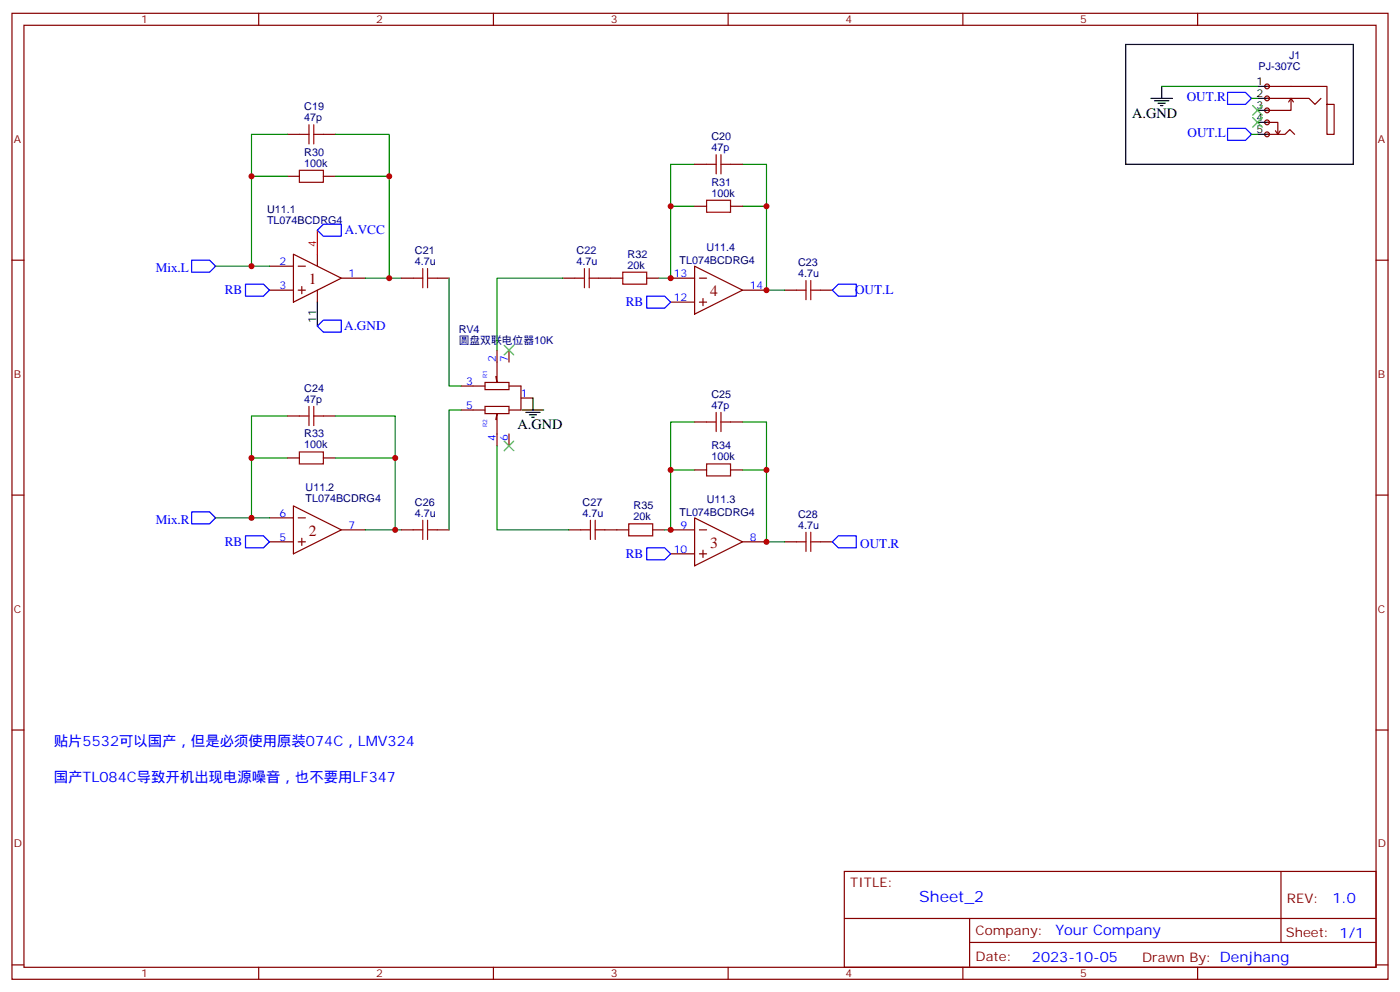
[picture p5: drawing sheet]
<svg xmlns="http://www.w3.org/2000/svg" width="412mm" height="292mm" viewBox="0 0 412 292" stroke-linecap="round" stroke-linejoin="round" font-family="sans-serif">
<g fill="none" stroke="#870000" stroke-width=".35">
<path d="M3.5 3.9h405.4v284.4h-405.4zM7.1 7.4h398.2v277.3h-398.2zM76.2 3.9v3.5M145.3 3.9v3.5M214.5 3.9v3.5M283.6 3.9v3.5M352.8 3.9v3.5M3.5 76.6h3.6M405.3 76.6h3.6M3.5 145.7h3.6M405.3 145.7h3.6M3.5 214.9h3.6"/>
<path d="M405.3 214.9h3.6M248.7 256.5h156.6v28.2h-156.6zM377.3 256.5v20.9M248.7 270.4h156.5M285.6 277.4h119.6M285.6 270.4v14.1M3.5 284h3.6M76.2 284.7v3.6M145.3 284.7v3.6M214.5 284.7v3.6M283.6 284.7v3.6M352.8 284.7v3.6"/>
<path d="M405.3 284h3.6"/>
</g>
<g fill="#f0f0f0" stroke="#870000" stroke-width=".35">
<circle cx="373.2" cy="39.5" r=".71"/>
<circle cx="373.2" cy="36" r=".71"/>
<circle cx="373.2" cy="32.5" r=".71"/>
<circle cx="373.2" cy="29" r=".71"/>
<circle cx="373.2" cy="25.4" r=".71"/>
</g>
<g fill="none" stroke="#000" stroke-width=".35">
<path d="M331.6 13.1h67v35.3h-67zM339 29h6.4M340.1 29.7h4.2M341.1 30.4h2.2M341.8 31.1h.7M342.2 25.4v3.6M370.4 25.4h3.5M370.4 29h3.5M370.4 32.5h3.5M370.4 36h3.5M370.4 39.5h3.5M93.5 88.9v7.1"/>
<path d="M157 117.2v3.5M153.8 120.7h6.4M154.9 121.4h4.2M155.9 122.1h2.1M156.6 122.8h.7"/>
</g>
<g fill="none" stroke="#870000" stroke-width=".35">
<path d="M84.7 39.5h3.5M95.2 39.5h3.6M373.2 29h12.4l1.7 1.7 1.8-1.7M373.2 39.5h5.3l1.4-1.4 1.5 1.4M373.2 36h3.2v3.5M373.2 25.4h17.7v5.3h2.1v8.8h-2.1v-8.8M375.7 38.5l.7 1M377.1 38.5l-.7 1M380.3 29v3.5h-7.1M380.3 29l.7 1M380.3 29l-.7 1M84.7 51.9h3.5"/>
<path d="M95.2 51.9h3.6M204.6 48.4h3.5M215.2 48.4h3.5M79.4 78.4h7M86.4 74.8l14.1 7.1-14.1 7zM87.8 78.4h2.2M93.5 74.8v3.6M204.6 78.4l14.1 7-14.1 7.1zM204.6 60.7h3.5M215.2 60.7h3.5M79.4 85.4h7M87.8 85.4h2.2"/>
<path d="M88.9 84.3v2.2M93.5 85.4v3.5M100.5 81.9h7.1M118.2 81.9h3.5M128.8 81.9h3.5M165.8 81.9h3.5M176.4 81.9h7M190.5 81.9h3.5M197.6 81.9h7M197.6 88.9h7M206 81.9h2.1M206 88.9h2.1"/>
<path d="M207.1 87.9v2.1M218.7 85.4h7.1M231.1 85.4h3.5M241.7 85.4h3.5M135.8 113.6h7.1M142.9 112.6h7v2.1h-7zM142.9 119.6h7v2.1h-7zM146.4 103v9.6l-.4-1.8M149.9 113.6h3.6v7.1h-3.6M149.9 103v3.6M153.5 117.2h3.5M84.7 134.8h3.5"/>
<path d="M84.7 122.4h3.5M95.2 134.8h3.6M95.2 122.4h3.6M135.8 120.7h7.1M146 123.5l.4-1.8v9.6M149.9 127.7v3.6M204.6 124.2h3.5M204.6 138.3h3.5M215.2 124.2h3.5M215.2 138.3h3.5M79.4 152.4h7M79.4 159.5h7"/>
<path d="M86.4 148.9l14.1 7.1-14.1 7zM87.8 152.4h2.2M87.8 159.5h2.2M88.9 158.4v2.1M100.5 156h7.1M118.2 156h3.5M128.8 156h3.5M167.6 156h3.5M178.2 156h7M192.3 156h3.5M197.6 156h7M204.6 152.4l14.1 7.1-14.1 7z"/>
<path d="M206 156h2.1M218.7 159.5h7.1M231.1 159.5h3.5M241.7 159.5h3.5M197.6 163h7M206 163h2.1M207.1 162v2.1"/>
</g>
<path d="M361.6 27.2h5.3l1.8 1.8-1.8 1.7h-5.3zM361.6 37.8h5.3l1.8 1.7-1.8 1.8h-5.3zM56.4 76.6h5.3l1.8 1.8-1.8 1.7h-5.3zM95.2 66h5.3v3.5h-5.3l-1.7-1.7zM72.3 83.6h5.3l1.8 1.8-1.8 1.8h-5.3zM93.5 96l1.7-1.8h5.3v3.6h-5.3zM190.5 87.2h5.3l1.8 1.7-1.8 1.8h-5.3zM246.9 83.6h5.3v3.6h-5.3l-1.7-1.8zM56.4 150.7h5.3l1.8 1.7-1.8 1.8h-5.3zM72.3 157.7h5.3l1.8 1.8-1.8 1.8h-5.3zM246.9 157.7h5.3v3.6h-5.3l-1.7-1.8zM190.5 161.3h5.3l1.8 1.7-1.8 1.8h-5.3z" fill="none" stroke="#00f" stroke-width=".35"/>
<g fill="none" stroke="#008700" stroke-width=".35">
<path d="M84.7 39.5h-10.6v12.4M98.8 39.5h15.9v12.4M342.2 25.4h28.2M368.7 29h1.7M368.7 39.5h1.7M84.7 51.9h-10.6v26.5h5.3M98.8 51.9h15.9v30M204.6 48.4h-7v33.5h-3.6M218.7 48.4h7.1v12.3M63.5 78.4h10.6M197.6 60.7h7M218.7 60.7h7.1v24.7h5.3"/>
<path d="M107.6 81.9h10.6M132.3 81.9v31.7h3.5M165.8 81.9h-19.4v21.1M84.7 134.8h-10.6v17.6h5.3M84.7 122.4h-10.6v12.4M98.8 134.8h17.6v21.2M98.8 122.4h17.6v12.4M135.8 120.7h-3.5v35.3M146.4 131.3v24.7h21.2M204.6 124.2h-7v14.1M204.6 138.3h-7v17.7h-1.8M218.7 124.2h7.1v14.1"/>
<path d="M218.7 138.3h7.1v21.2h5.3M63.5 152.4h10.6M107.6 156h10.6"/>
</g>
<path d="M369 31.1l2.8 2.8M369 34.6l2.8 2.8M371.8 31.1l-2.8 2.8M371.8 34.6l-2.8 2.8M148.5 101.6l2.8 2.9M151.3 101.6l-2.8 2.9M148.5 129.9l2.8 2.8M151.3 129.9l-2.8 2.8" fill="none" stroke="#3c3" stroke-width=".35"/>
<path d="M93.5 67.8v7" fill="none" stroke="#f00" stroke-width=".35"/>
<g fill="none" stroke="#a10000" stroke-width=".35">
<path d="M88.2 39.5h2.8M91 36.7v5.7M92.4 39.5h2.8M92.4 36.7v5.7M88.2 50.1h7v3.6h-7zM208.1 58.9h7.1v3.6h-7.1zM208.1 48.4h2.9M211 45.5v5.7M212.4 45.5v5.7M212.4 48.4h2.8M124.5 79.1v5.6M125.9 79.1v5.6"/>
<path d="M172.2 79.1v5.6M173.6 79.1v5.6M121.7 81.9h2.8M125.9 81.9h2.9M169.3 81.9h2.9M173.6 81.9h2.8M183.4 80.1h7.1v3.5h-7.1zM234.6 85.4h2.8M237.4 82.6v5.6M238.8 82.6v5.6M238.8 85.4h2.9M91 119.6v5.7"/>
<path d="M92.4 119.6v5.7M88.2 133h7v3.6h-7zM88.2 122.4h2.8M92.4 122.4h2.8M208.1 136.6h7.1v3.5h-7.1zM208.1 124.2h2.9M211 121.4v5.6M212.4 124.2h2.8M212.4 121.4v5.6M121.7 156h2.8M124.5 153.1v5.7M125.9 153.1v5.7"/>
<path d="M125.9 156h2.9M171.1 156h2.8M173.9 153.1v5.7M175.3 156h2.9M175.3 153.1v5.7M185.2 154.2h7.1v3.5h-7.1zM234.6 159.5h2.8M237.4 156.7v5.6M238.8 156.7v5.6M238.8 159.5h2.9"/>
</g>
<g fill="#c00">
<circle cx="116.4" cy="156" r=".88"/>
<circle cx="116.4" cy="134.8" r=".88"/>
<circle cx="74.1" cy="134.8" r=".88"/>
<circle cx="74.1" cy="51.9" r=".88"/>
<circle cx="114.7" cy="51.9" r=".88"/>
<circle cx="74.1" cy="78.4" r=".88"/>
<circle cx="74.1" cy="152.4" r=".88"/>
<circle cx="114.7" cy="81.9" r=".88"/>
<circle cx="197.6" cy="81.9" r=".88"/>
<circle cx="225.8" cy="85.4" r=".88"/>
<circle cx="197.6" cy="156" r=".88"/>
<circle cx="225.8" cy="159.5" r=".88"/>
<circle cx="197.6" cy="60.7" r=".88"/>
<circle cx="225.8" cy="60.7" r=".88"/>
<circle cx="225.8" cy="138.3" r=".88"/>
<circle cx="197.6" cy="138.3" r=".88"/>
</g>
<g font-size="4.6" fill="#800">
<text x="91" y="83.6">1</text>
<text x="209.2" y="87.2">4</text>
<text x="91" y="157.7">2</text>
<text x="209.2" y="161.3">3</text>
</g>
<text font-size="4.6" fill="#00f" x="270.8" y="265.5">Sheet_2</text>
<g font-size="4.2">
<text x="333.5" y="34.6">A.GND</text>
<text x="152.4" y="126.3">A.GND</text>
</g>
<g font-size="4.2" fill="#00f">
<text x="15.9" y="219.5">贴片5532可以国产，但是必须使用原装074C，LMV324</text>
<text x="15.9" y="230">国产TL084C导致开机出现电源噪音，也不要用LF347</text>
<text x="392.5" y="265.8">1.0</text>
<text x="310.9" y="275.3">Your Company</text>
<text x="304" y="283.1">2023-10-05</text>
</g>
<g font-size="3.9" fill="#00f">
<text x="349.6" y="29.8">OUT.R</text>
<text x="349.8" y="40.4">OUT.L</text>
<text x="101.6" y="69">A.VCC</text>
<text x="45.9" y="80.1">Mix.L</text>
<text x="66.2" y="86.7">RB</text>
<text x="251.9" y="86.7">OUT.L</text>
<text x="184.4" y="90.2">RB</text>
<text x="101.4" y="97.3">A.GND</text>
<text x="45.9" y="154.2">Mix.R</text>
<text x="66.2" y="160.8">RB</text>
<text x="253.4" y="161.3">OUT.R</text>
<text x="184.4" y="164.3">RB</text>
</g>
<g font-size="3.9" fill="#800">
<text x="250.5" y="261.1">TITLE:</text>
<text x="379.1" y="265.8">REV:</text>
<text x="287.4" y="275.3">Company:</text>
<text x="378.7" y="275.9">Sheet: 1/1</text>
<text x="287.4" y="283">Date:</text>
<text x="336.4" y="283.1">Drawn By: Denjhang</text>
</g>
<g font-size="3.2" fill="#800">
<text x="41.6" y="6.9">1</text>
<text x="110.8" y="6.9">2</text>
<text x="179.9" y="6.9">3</text>
<text x="249.1" y="6.9">4</text>
<text x="318.2" y="6.9">5</text>
<text x="4.1" y="42">A</text>
<text x="405.9" y="42">A</text>
<text x="4.1" y="111.2">B</text>
<text x="405.9" y="111.2">B</text>
<text x="4.1" y="180.3">C</text>
<text x="405.9" y="180.3">C</text>
<text x="4.1" y="249.4">D</text>
<text x="405.9" y="249.4">D</text>
<text x="41.6" y="287.7">1</text>
<text x="110.8" y="287.7">2</text>
<text x="179.9" y="287.7">3</text>
<text x="249.1" y="287.7">4</text>
<text x="318.2" y="287.7">5</text>
</g>
<g font-size="3.2" fill="#000080">
<text x="379.7" y="17.5">J1</text>
<text x="370.7" y="20.7">PJ-307C</text>
<text x="89.6" y="35.7">47p</text>
<text x="89.6" y="32.5">C19</text>
<text x="209.6" y="41.3">C20</text>
<text x="89.6" y="45.8">R30</text>
<text x="209.6" y="44.5">47p</text>
<text x="89.6" y="49.1">100k</text>
<text x="209.6" y="57.9">100k</text>
<text x="209.6" y="54.7">R31</text>
<text x="78.7" y="62.8">U11.1</text>
<text x="78.7" y="66">TL074BCDRG4</text>
<text x="122.2" y="78">4.7u</text>
<text x="122.2" y="74.8">C21</text>
<text x="169.8" y="78">4.7u</text>
<text x="169.8" y="74.8">C22</text>
<text x="184.9" y="75.8">R32</text>
<text x="200.1" y="77.7">TL074BCDRG4</text>
<text x="208.1" y="74">U11.4</text>
<text x="184.9" y="79.1">20k</text>
<text x="235.1" y="81.5">4.7u</text>
<text x="235.1" y="78.3">C23</text>
<text x="135.1" y="101.3">圆盘双联电位器10K</text>
<text x="135.1" y="98.2">RV4</text>
<text x="89.6" y="118.6">47p</text>
<text x="89.6" y="115.4">C24</text>
<text x="209.6" y="117.2">C25</text>
<text x="209.6" y="120.3">47p</text>
<text x="89.6" y="132">100k</text>
<text x="89.6" y="128.7">R33</text>
<text x="209.6" y="135.5">100k</text>
<text x="209.6" y="132.3">R34</text>
<text x="90" y="147.7">TL074BCDRG4</text>
<text x="90" y="144.5">U11.2</text>
<text x="122.2" y="148.9">C26</text>
<text x="171.6" y="148.9">C27</text>
<text x="186.6" y="149.9">R35</text>
<text x="208.2" y="148.1">U11.3</text>
<text x="122.2" y="152.1">4.7u</text>
<text x="171.6" y="152.1">4.7u</text>
<text x="186.6" y="153.1">20k</text>
<text x="200.1" y="151.8">TL074BCDRG4</text>
<text x="235.1" y="155.6">4.7u</text>
<text x="235.1" y="152.4">C28</text>
</g>
<g font-size="3.2">
<text x="370.2" y="25.1">1</text>
<text x="370.2" y="28.6">2</text>
<text x="370.2" y="32.1">3</text>
<text x="370.2" y="35.7">4</text>
<text x="370.2" y="39.2">5</text>
<text x="93.1" y="95.1" transform="rotate(-90 93.1 95.1)">11</text>
</g>
<g font-size="3.2" fill="#00f">
<text x="82.3" y="78">2</text>
<text x="102.7" y="81.5">1</text>
<text x="198.5" y="81.5">13</text>
<text x="82.3" y="85.1">3</text>
<text x="198.5" y="88.6">12</text>
<text x="220.8" y="85.1">14</text>
<text x="146" y="106.6" transform="rotate(-90 146 106.6)">2</text>
<text x="149.6" y="106.6" transform="rotate(-90 149.6 106.6)">7</text>
<text x="137.3" y="113.3">3</text>
<text x="153.5" y="116.8">1</text>
<text x="137.3" y="120.3">5</text>
<text x="146" y="129.8" transform="rotate(-90 146 129.8)">4</text>
<text x="149.6" y="129.8" transform="rotate(-90 149.6 129.8)">6</text>
<text x="82.3" y="152.1">6</text>
<text x="102.7" y="155.6">7</text>
<text x="200.5" y="155.6">9</text>
<text x="82.3" y="159.1">5</text>
<text x="220.8" y="159.1">8</text>
<text x="198.5" y="162.7">10</text>
</g>
<text font-size="3.2" fill="#f00" x="93.1" y="72.7" transform="rotate(-90 93.1 72.7)">4</text>
<g font-size="1.8" fill="#00f">
<text x="143.5" y="111.2" transform="rotate(-90 143.5 111.2)">R1</text>
<text x="143.5" y="125.7" transform="rotate(-90 143.5 125.7)">R2</text>
</g>
</svg>
